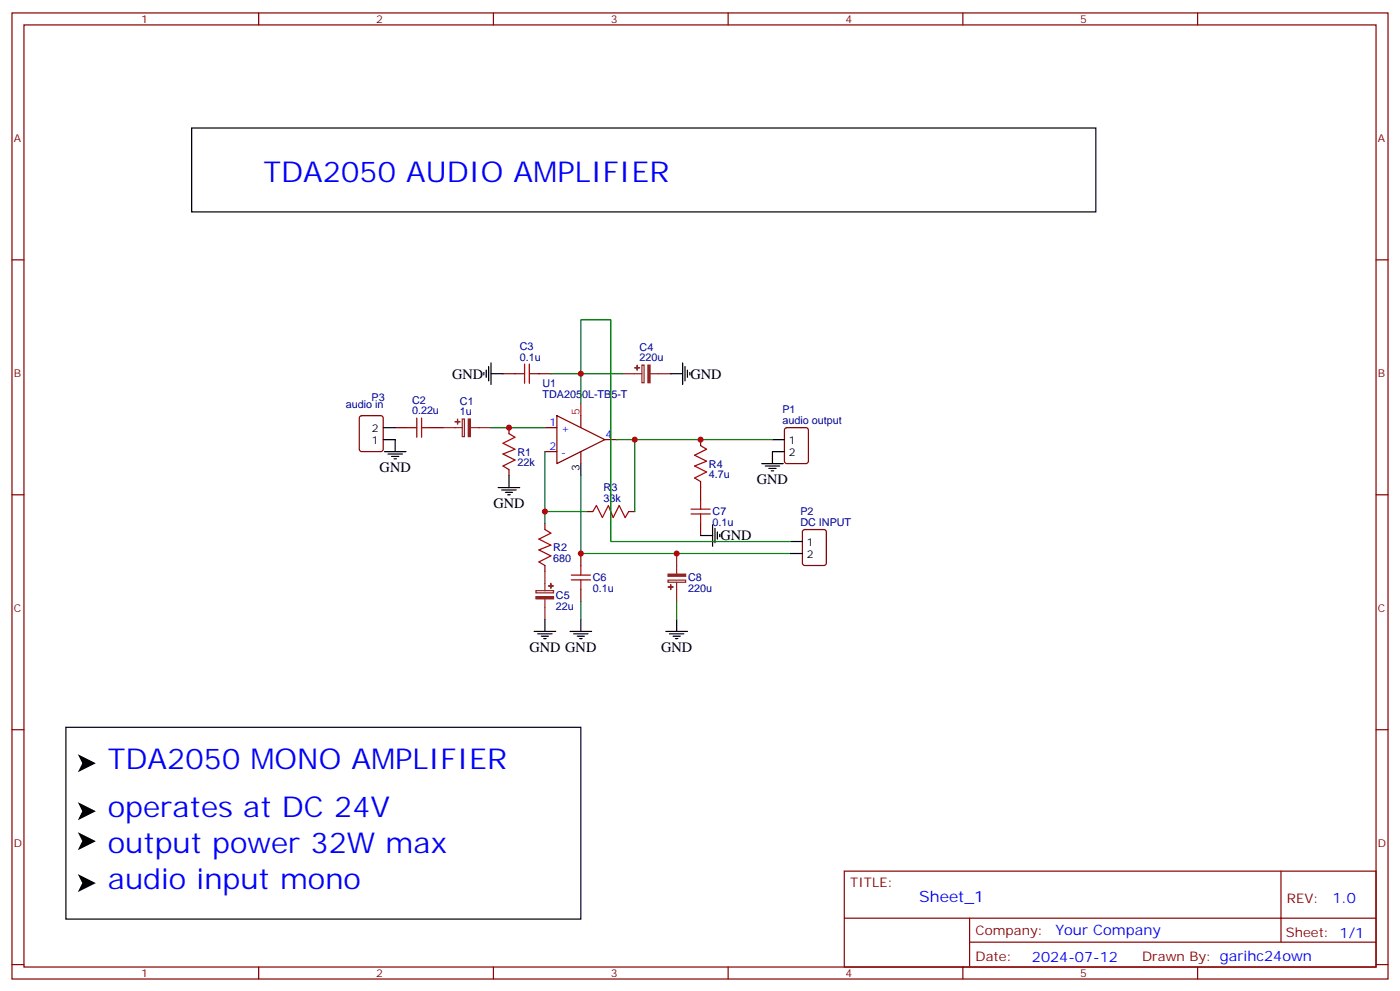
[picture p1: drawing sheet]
<svg xmlns="http://www.w3.org/2000/svg" width="412mm" height="292mm" viewBox="0 0 412 292" stroke-linecap="round" stroke-linejoin="round" font-family="sans-serif">
<g fill="none" stroke="#870000" stroke-width=".35">
<path d="M3.5 3.8h405.4v284.3h-405.4zM7.1 7.3h398.2v277.3h-398.2zM76.2 3.8v3.5M145.3 3.8v3.5M214.5 3.8v3.5M283.6 3.8v3.5M352.8 3.8v3.5M3.5 76.5h3.6M405.3 76.5h3.6M148.2 110h3.5M158.7 110h3.6M106.1 122.5l.4-.2h5.7l.6 .5 .1 9.4-.5 .7h-5.9l-.6-.4-.1-9.5z"/>
<path d="M116.4 125.9h3.5M127 125.9h3.5M149.9 125.9v1.7M149.9 138.2v1.8M160.5 125.9h3.5M160.5 132.9h3.5M164 122.3l14.2 7.1-14.2 7.1zM171.1 122.3v3.6M171.1 132.9v3.6M178.2 129.4h3.5M206.4 129.4v1.8M231.3 126.1l.5-.2h5.6l.7 .4v9.4l-.4 .7-5.9 .1-.7-.5v-9.4z"/>
<path d="M3.5 145.6h3.6M160.5 154.1v1.8M172.9 150.6h1.7M185.2 150.6h1.8M206.4 141.7v5.3M206.4 154.1v3.5M236.6 156.1l.5-.2h5.6l.7 .4v9.4l-.4 .7h-5.9l-.7-.4v-9.4zM405.3 145.6h3.6M160.5 166.4v1.8M171.1 162.9v3.5M171.1 173.5v3.5M3.5 214.8h3.6"/>
<path d="M405.3 214.8h3.6M248.7 256.4h156.6v28.2h-156.6zM377.3 256.4v20.9M248.7 270.2h156.5M285.6 277.3h119.6M285.6 270.2v14.2M3.5 283.9h3.6M76.2 284.6v3.5M145.3 284.6v3.5M214.5 284.6v3.5M283.6 284.6v3.5M352.8 284.6v3.5"/>
<path d="M405.3 283.9h3.6"/>
</g>
<g fill="none" stroke="#000" stroke-width=".35">
<path d="M56.4 37.7h266.4v24.7h-266.4zM142.5 109.6v.7M143.2 108.9v2.2M143.9 107.9v4.2M144.6 110h3.6M144.6 106.8v6.4M197.6 110h3.5M201.1 106.8v6.4M201.8 107.9v4.2M202.5 108.9v2.2M203.2 109.6v.7M112.9 129.4h3.5v3.5"/>
<path d="M112.9 125.9h3.5M113.2 132.9h6.4M114.3 133.6h4.2M115.4 134.3h2.1M116.1 135h.7M149.9 140v3.5M171.1 136.5v3.5M224.4 136.5h6.3M225.4 137.2h4.3M226.5 137.9h2.1M227.2 138.6h.7M227.5 129.4h3.6"/>
<path d="M231.1 132.9h-3.6v3.6M146.8 143.5h6.3M147.8 144.2h4.2M148.9 144.9h2.1M149.6 145.6h.7M206.4 157.6h3.5M209.9 154.4v6.4M210.6 155.5v4.2M211.3 156.6v2.1M212 157.3v.7M232.8 159.4h3.6M232.8 162.9h3.6"/>
<path d="M157.3 185.8h6.4M158.4 186.5h4.2M159.5 187.3h2.1M160.2 188h.7M160.5 182.3v3.5M167.9 185.8h6.4M169 186.5h4.2M170 187.3h2.2M170.7 188h.7M171.1 182.3v3.5M196.1 185.8h6.4M197.2 186.5h4.2"/>
<path d="M198.3 187.3h2.1M199 188h.7M199.3 182.3v3.5M19.4 214.1h151.7v56.4h-151.7z"/>
</g>
<path d="M171.1 118.8v3.5" fill="none" stroke="#f00" stroke-width=".35"/>
<path d="M183.4 110h5.7M189.1 107.5h.6v5.1h-.6zM191.6 110h6M130.5 125.9h5.7M136.2 123.3h.6v5.2h-.6zM138.6 125.9h6M157.9 173.8h5.2v.7h-5.2zM160.5 168.2v5.6M160.5 176.3v6M196.8 170.7h5.2v.7h-5.2zM199.3 162.9v6M199.3 171.4v5.6" fill="none" stroke="#8c2424" stroke-width=".35"/>
<g fill="#8c2424" stroke="#8c2424" stroke-width=".35">
<path d="M137.9 123.3h.7v5.2h-.7z"/>
<path d="M134.8 123.4v1.4z"/>
<path d="M134.1 124.1h1.4z"/>
<path d="M190.9 107.5h.6v5.1h-.6z"/>
<path d="M187.7 107.5v1.4z"/>
<path d="M187 108.2l1.4 .1z"/>
<path d="M157.9 175.6h5.2v.6h-5.2z"/>
<path d="M161.6 172.4l1.4 .1z"/>
<path d="M162.2 171.7l.1 1.4z"/>
<path d="M196.8 169h5.2v.6h-5.2z"/>
<path d="M196.8 172.8h1.5z"/>
<path d="M197.6 172.1v1.4z"/>
</g>
<g fill="none" stroke="#a10000" stroke-width=".35">
<path d="M151.7 110h2.8M154.5 107.2v5.6M155.9 110h2.8M155.9 107.2v5.6M119.9 125.9h2.9M122.8 123v5.7M124.2 125.9h2.8M124.2 123v5.7M149.9 127.6l1.8 1.1-3.5 1.8 3.5 1.7-3.5 1.4 3.5 1.8-3.5 1.8 1.7 1M206.4 131.2l1.7 1-3.5 1.8 3.5 1.7-3.5 1.5 3.5 1.7-3.5 1.8 1.8 1M160.5 155.9l1.8 1-3.6 1.8 3.6 1.7-3.6 1.5 3.6 1.7-3.6 1.8 1.8 1M174.6 150.6l1.1-1.8 1.7 3.5 1.8-3.5 1.4 3.5 1.8-3.5 1.7 3.5 1.1-1.7"/>
<path d="M203.6 151.3h5.6M203.6 149.9h5.6M206.4 147v2.9M206.4 151.3v2.8M168.3 170.7h5.6M168.3 169.3h5.6M171.1 166.4v2.9M171.1 170.7v2.8"/>
</g>
<path d="M162.3 110h8.8v8.8M183.4 110h-12.3v-15.9h8.8v65.3h52.9M144.6 125.9h15.9M160.5 132.9v21.2M171.1 140v22.9h61.7M181.7 129.4h5.3v21.2M187 129.4h40.5M160.5 150.6h12.4M171.1 177v5.3M199.3 177v5.3" fill="none" stroke="#008700" stroke-width=".35"/>
<path d="M22.9 222l5.3 2.6-5.3 2.7 1.4-2.7zM22.9 236.1l5.3 2.7-5.3 2.6 1.4-2.6zM22.9 244.9l5.3 2.7-5.3 2.6 1.4-2.6zM22.9 257.3l5.3 2.6-5.3 2.7 1.4-2.7z" fill="#000"/>
<g fill="#c00">
<circle cx="149.9" cy="125.9" r=".88"/>
<circle cx="171.1" cy="110" r=".88"/>
<circle cx="160.5" cy="150.6" r=".88"/>
<circle cx="171.1" cy="162.9" r=".88"/>
<circle cx="199.3" cy="162.9" r=".88"/>
<circle cx="187" cy="129.4" r=".88"/>
<circle cx="206.4" cy="129.4" r=".88"/>
</g>
<g font-size="8.5" fill="#00f">
<text x="77.6" y="53.6">TDA2050 AUDIO AMPLIFIER</text>
<text x="31.7" y="226.4">TDA2050 MONO AMPLIFIER</text>
<text x="31.7" y="240.5">operates at DC 24V</text>
<text x="31.7" y="251.1">output power 32W max</text>
<text x="31.7" y="261.7">audio input mono</text>
</g>
<text font-size="4.6" fill="#00f" x="270.8" y="265.4">Sheet_1</text>
<g font-size="4.2">
<text x="133.2" y="111.4">GND</text>
<text x="203.4" y="111.4">GND</text>
<text x="111.8" y="138.9">GND</text>
<text x="223" y="142.5">GND</text>
<text x="145.3" y="149.5">GND</text>
<text x="212.2" y="159">GND</text>
<text x="155.9" y="191.8">GND GND</text>
<text x="194.7" y="191.8">GND</text>
</g>
<g font-size="4.2" fill="#00f">
<text x="392.5" y="265.7">1.0</text>
<text x="310.9" y="275.2">Your Company</text>
<text x="304" y="283">2024-07-12</text>
</g>
<g font-size="3.9" fill="#800">
<text x="250.5" y="261">TITLE:</text>
<text x="379.1" y="265.7">REV:</text>
<text x="287.4" y="275.2">Company:</text>
<text x="378.7" y="275.8">Sheet: 1/1</text>
<text x="287.4" y="282.9">Date:</text>
<text x="336.4" y="282.9">Drawn By: garihc24own</text>
</g>
<g font-size="3.2" fill="#800">
<text x="41.6" y="6.8">1</text>
<text x="110.8" y="6.8">2</text>
<text x="179.9" y="6.8">3</text>
<text x="249.1" y="6.8">4</text>
<text x="318.2" y="6.8">5</text>
<text x="4.1" y="41.9">A</text>
<text x="405.9" y="41.9">A</text>
<text x="4.1" y="111.1">B</text>
<text x="405.9" y="111.1">B</text>
<text x="4.1" y="180.2">C</text>
<text x="405.9" y="180.2">C</text>
<text x="4.1" y="249.3">D</text>
<text x="405.9" y="249.3">D</text>
<text x="41.6" y="287.6">1</text>
<text x="110.8" y="287.6">2</text>
<text x="179.9" y="287.6">3</text>
<text x="249.1" y="287.6">4</text>
<text x="318.2" y="287.6">5</text>
</g>
<g font-size="3.2" fill="#000080">
<text x="153.1" y="106.1">0.1u</text>
<text x="153.1" y="102.9">C3</text>
<text x="188.4" y="106.4">220u</text>
<text x="188.4" y="103.2">C4</text>
<text x="159.8" y="114">U1</text>
<text x="101.8" y="119.9">audio in</text>
<text x="109.5" y="118.1">P3</text>
<text x="121.4" y="118.8">C2</text>
<text x="135.5" y="119.1">C1</text>
<text x="159.8" y="117.1">TDA2050L-TB5-T</text>
<text x="121.4" y="122">0.22u</text>
<text x="135.5" y="122.3">1u</text>
<text x="230.5" y="124.8">audio output</text>
<text x="230.5" y="121.6">P1</text>
<text x="152.4" y="137.2">22k</text>
<text x="152.4" y="134.1">R1</text>
<text x="208.8" y="137.6">R4</text>
<text x="208.8" y="140.8">4.7u</text>
<text x="177.8" y="147.7">33k</text>
<text x="177.8" y="144.6">R3</text>
<text x="209.9" y="154.9">0.1u</text>
<text x="209.9" y="151.7">C7</text>
<text x="235.8" y="154.8">DC INPUT</text>
<text x="235.8" y="151.6">P2</text>
<text x="163" y="165.5">680</text>
<text x="163" y="162.3">R2</text>
<text x="174.6" y="171.1">C6</text>
<text x="202.7" y="171.1">C8</text>
<text x="163.8" y="179.6">22u</text>
<text x="163.8" y="176.4">C5</text>
<text x="174.6" y="174.3">0.1u</text>
<text x="202.7" y="174.3">220u</text>
</g>
<g font-size="3.2" fill="#00f">
<text x="161.9" y="125.5">1</text>
<text x="165.3" y="127.3">+</text>
<text x="178.3" y="129">4</text>
<text x="161.9" y="132.6">2</text>
<text x="165.3" y="134.3">-</text>
</g>
<text font-size="3.2" fill="#f00" x="170.7" y="122.2" transform="rotate(-90 170.7 122.2)">5</text>
<g font-size="3.2">
<text x="109.6" y="130.8">1</text>
<text x="109.6" y="127.3">2</text>
<text x="232.4" y="130.8">1</text>
<text x="232.4" y="134.3">2</text>
<text x="170.7" y="138.6" transform="rotate(-90 170.7 138.6)">3</text>
<text x="237.7" y="160.8">1</text>
<text x="237.7" y="164.3">2</text>
</g>
</svg>
